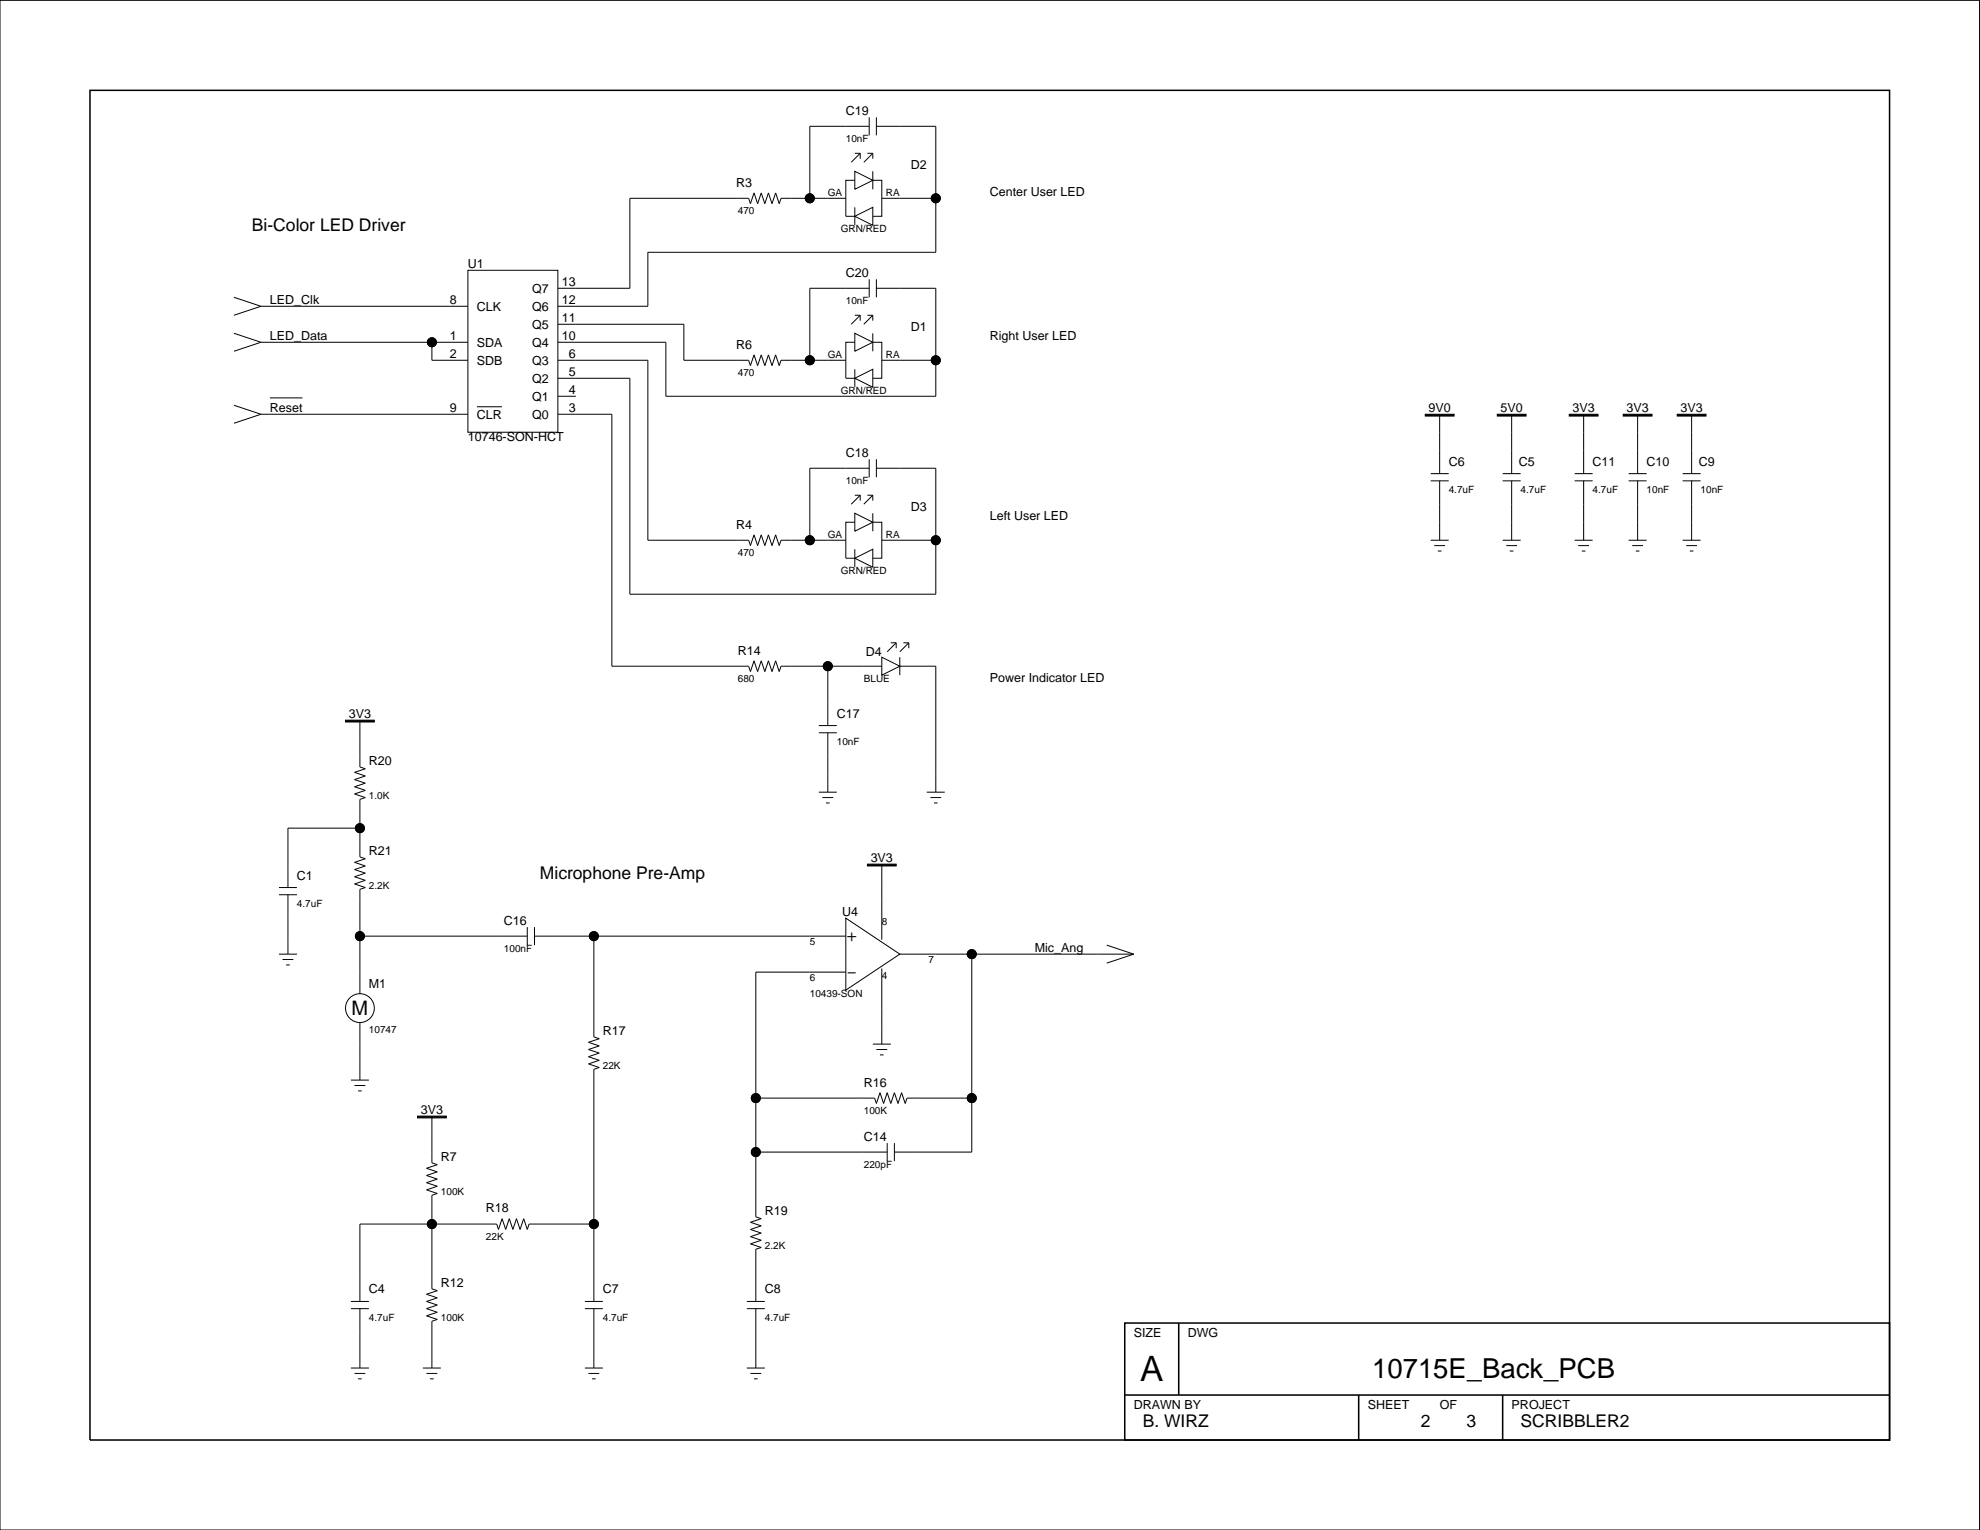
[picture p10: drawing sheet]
<svg xmlns="http://www.w3.org/2000/svg" width="279mm" height="216mm" viewBox="0 0 279 216" stroke-linecap="round" stroke-linejoin="round" font-family="sans-serif">
<g fill="none" stroke="#000" stroke-width=".14">
<path d="M0 0h279.3v215.9h-279.3zM122.7 16.6v2.5M122.7 17.8h-8.4v10.2M123.7 17.8h8.4v17.8h-40.7v7.6h-12.7M123.7 16.6v2.5M66 38.1h12.7v22.9h-12.7zM119.4 28h-9.2l-.2 .7-.6-1.5-.5 1.5-.5-1.5-.5 1.5-.5-1.5-.5 1.5-.5-1.5-.5 1.5-.3-.7h-16.7v12.7h-10.2M120.6 30.5l2.6-1.2v2.5zM120.6 24.2l2.6 1.2-2.6 1.3zM120.6 25.4h-1.2v5.1h1.2M120.6 29.3v2.5M120.6 21.6h.8"/>
<path d="M121.4 21.6v.8M121.4 21.6l-1.3 1.3M122.4 21.6h.8M122.7 39.4v2.5M123.2 25.4h1.2v5.1h-1.2M123.2 21.6v.8M123.2 24.2v2.5M123.2 21.6l-1.3 1.3M123.7 39.4v2.5M124.4 28h7.7M33 57.2l3.8 1.3M33 47l3.8 1.3"/>
<path d="M33 41.9l3.8 1.3M36.8 58.5h29.2M36.8 58.5l-3.8 1.2M36.8 48.3h29.2M36.8 48.3l-3.8 1.3M36.8 43.2h29.2M36.8 43.2l-3.8 1.3M38.1 56.2h4.6M60.9 48.3v2.5h5.1M67.3 57.4h3.5M78.7 50.8h12.7v25.4h14.2l.3 .8 .5-1.5 .5 1.5 .5-1.5 .5 1.5 .5-1.5 .5 1.5 .5-1.5 .6 1.5 .2-.8h9.2M78.7 58.5h7.6v35.5h19.3l.3 .8 .5-1.6 .5 1.6 .5-1.6 .5 1.6 .5-1.6 .5 1.6 .5-1.6 .6 1.6 .2-.8h14.2"/>
<path d="M78.7 45.8h17.8v5h9.1l.3 .8 .5-1.5 .5 1.5 .5-1.5 .5 1.5 .5-1.5 .5 1.5 .5-1.5 .6 1.5 .2-.8h9.2M78.7 55.9h2.6M78.7 53.4h10.2v30.4h43.2v-17.7h-8.4M120.6 53.4l2.6-1.3v2.5zM120.6 47l2.6 1.3-2.6 1.3zM120.6 48.3h-1.2v5.1h1.2M120.6 44.5h.8M120.6 52.1v2.5M121.4 44.5v.8M121.4 44.5l-1.3 1.3M122.4 44.5h.8M122.7 40.7h-8.4v10.1"/>
<path d="M123.2 48.3h1.2v5.1h-1.2M123.2 44.5v.8M123.2 47v2.6M123.2 44.5l-1.3 1.3M123.7 40.7h8.4v15.2h-38.1v-7.6h-15.3M124.4 50.8h7.7M203.2 58.5v8.3M213.3 58.5v8.3M223.5 58.5v8.3M231.1 58.5v8.3M238.7 58.5v8.3M120.6 78.8l2.6-1.3v2.5z"/>
<path d="M120.6 72.4l2.6 1.3-2.6 1.3zM120.6 73.7h-1.2v5.1h1.2M120.6 77.5v2.5M120.6 69.9h.8M121.4 69.9v.7M121.4 69.9l-1.3 1.3M122.4 69.9h.8M122.7 66.1h-8.4v10.1M122.7 64.8v2.5M123.2 73.7h1.2v5.1h-1.2M123.2 69.9v.7M123.2 72.4v2.6"/>
<path d="M123.2 69.9l-1.3 1.3M123.7 64.8v2.5M124.4 76.2h7.7M201.9 76.2h2.5M201.9 67.9h2.5M201.9 66.8h2.5M202.4 77h1.5M202.9 77.8h.5M203.2 67.9v8.3M212 76.2h2.6M212 67.9h2.6M212 66.8h2.6"/>
<path d="M212.5 77h1.6M213.1 77.8h.5M213.3 67.9v8.3M222.2 76.2h2.5M222.2 67.9h2.5M222.2 66.8h2.5M222.7 77h1.5M223.2 77.8h.5M223.5 67.9v8.3M229.8 76.2h2.6M229.8 67.9h2.6M229.8 66.8h2.6"/>
<path d="M230.3 77h1.5M230.8 77.8h.5M231.1 67.9v8.3M237.4 76.2h2.6M237.4 67.9h2.6M237.4 66.8h2.6M237.9 77h1.6M238.5 77.8h.5M238.7 67.9v8.3M116.8 94v8.4M124.4 92.7l2.6 1.3-2.6 1.3zM125.7 90.7h.8"/>
<path d="M126.5 90.7v.8M126.5 90.7l-1.3 1.3M127 94h5.1v17.8M127 92.7v2.6M127.5 90.7h.7M128.2 90.7v.8M128.2 90.7l-1.2 1.3M50.8 116.9h-10.2v8.3M50.8 101.6v6.6l.8 .3-1.6 .5 1.6 .5-1.6 .5 1.6 .5-1.6 .5 1.6 .5-1.6 .5 1.6 .5-.8 .3v8.1l.8 .3-1.6 .5 1.6 .5-1.6 .5 1.6 .5-1.6 .5 1.6 .5-1.6 .5 1.6 .5-.8 .3v14.7M115.5 103.4h2.6M115.5 102.4h2.6M115.5 111.8h2.6"/>
<path d="M116.1 112.5h1.5M116.6 113.3h.5M116.8 103.4v8.4M130.8 111.8h2.5M131.3 112.5h1.5M131.8 113.3h.5M39.4 134.6h2.5M39.4 126.3h2.5M39.4 125.2h2.5M39.9 135.4h1.5M40.4 136.2h.5M40.6 126.3v8.3"/>
<path d="M50.8 132.1h23.6M74.4 130.8v2.6M75.4 132.1h44M75.4 130.8v2.6M83.8 132.1v14.2l.8 .3-1.6 .5 1.6 .5-1.6 .5 1.6 .5-1.6 .5 1.6 .5-1.6 .5 1.6 .5-.8 .3v32.7M119.4 129.6l7.6 5-7.6 5.1zM119.4 137.2h-12.7v34.5l.7 .3-1.5 .5 1.5 .5-1.5 .5 1.5 .5-1.5 .5 1.5 .5-1.5 .5 1.5 .5-.7 .3v7.3M124.4 121.9v10.7M124.4 136.7v10.6M127 134.6h33M137.1 134.6v28h-10.9M156.2 133.4l3.8 1.2"/>
<path d="M160 134.6l-3.8 1.3M49.5 152.4h2.6M50 153.2h1.6M50.5 153.9h.5M50.8 144.3v8.1M60.9 157.5v6.6l.8 .2-1.5 .6 1.5 .5-1.5 .5 1.5 .5-1.5 .5 1.5 .5-1.5 .5 1.5 .5-.8 .3v13.2l.8 .2-1.5 .5 1.5 .5-1.5 .5 1.5 .6-1.5 .5 1.5 .5-1.5 .5 1.5 .5-.8 .2v6.6M106.7 155h16.7l.3 .7 .5-1.5 .5 1.5 .5-1.5 .5 1.5 .5-1.5 .5 1.5 .5-1.5 .5 1.5 .3-.7h9.1M123.2 147.3h2.5M123.7 148.1h1.5M124.2 148.9h.5M83.8 172.7h-9.1l-.3 .8-.5-1.5-.5 1.5-.5-1.5-.5 1.5-.5-1.5-.5 1.5-.6-1.5-.5 1.5-.2-.8h-19.3v10.9M106.7 162.6h18.5"/>
<path d="M125.2 161.3v2.5M126.2 161.3v2.5M49.5 184.7h2.6M49.5 183.6h2.6M49.5 193h2.6M50 193.8h1.6M50.5 194.6h.5M50.8 184.7v8.3M59.7 193h2.5M60.2 193.8h1.5M60.7 194.6h.5M82.5 184.7h2.6"/>
<path d="M82.5 183.6h2.6M82.5 193h2.6M83 193.8h1.6M83.5 194.6h.6M83.8 184.7v8.3M105.4 184.7h2.5M105.4 183.6h2.5M105.4 193h2.5M105.9 193.8h1.5M106.4 194.6h.5M106.7 184.7v8.3"/>
<circle cx="114.3" cy="28" r=".63"/>
<circle cx="132" cy="28" r=".63"/>
<circle cx="60.9" cy="48.3" r=".63"/>
<circle cx="114.3" cy="50.8" r=".63"/>
<circle cx="132" cy="50.8" r=".63"/>
<circle cx="114.3" cy="76.2" r=".63"/>
<circle cx="132" cy="76.2" r=".63"/>
<circle cx="116.8" cy="94" r=".63"/>
<circle cx="50.8" cy="116.9" r=".63"/>
<circle cx="50.8" cy="132.1" r=".63"/>
<circle cx="83.8" cy="132.1" r=".63"/>
<circle cx="137.1" cy="134.6" r=".63"/>
<circle cx="50.8" cy="142.3" r="2.03"/>
<circle cx="106.7" cy="155" r=".63"/>
<circle cx="137.1" cy="155" r=".63"/>
<circle cx="60.9" cy="172.7" r=".63"/>
<circle cx="83.8" cy="172.7" r=".63"/>
<circle cx="106.7" cy="162.6" r=".63"/>
</g>
<g fill="#000" stroke="#000" stroke-width=".14">
<path d="M201.1 58.5h4.1v.2h-4.1z" fill-rule="evenodd"/>
<path d="M211.3 58.5h4v.2h-4z" fill-rule="evenodd"/>
<path d="M221.4 58.5h4.1v.2h-4.1z" fill-rule="evenodd"/>
<path d="M229.1 58.5h4v.2h-4z" fill-rule="evenodd"/>
<path d="M236.7 58.5h4v.2h-4z" fill-rule="evenodd"/>
<path d="M48.8 101.6h4v.3h-4z" fill-rule="evenodd"/>
<path d="M122.4 121.9h4.1v.3h-4.1z" fill-rule="evenodd"/>
<path d="M58.9 157.5h4.1v.2h-4.1z" fill-rule="evenodd"/>
<circle cx="114.3" cy="28" r=".63"/>
<circle cx="132" cy="28" r=".63"/>
<circle cx="60.9" cy="48.3" r=".63"/>
<circle cx="114.3" cy="50.8" r=".63"/>
<circle cx="132" cy="50.8" r=".63"/>
<circle cx="114.3" cy="76.2" r=".63"/>
<circle cx="132" cy="76.2" r=".63"/>
<circle cx="116.8" cy="94" r=".63"/>
<circle cx="50.8" cy="116.9" r=".63"/>
<circle cx="50.8" cy="132.1" r=".63"/>
<circle cx="83.8" cy="132.1" r=".63"/>
<circle cx="137.1" cy="134.6" r=".63"/>
<circle cx="106.7" cy="155" r=".63"/>
<circle cx="137.1" cy="155" r=".63"/>
<circle cx="60.9" cy="172.7" r=".63"/>
<circle cx="83.8" cy="172.7" r=".63"/>
<circle cx="106.7" cy="162.6" r=".63"/>
</g>
<path d="M12.7 12.7h253.9v190.5h-253.9zM158.7 186.7h107.9v16.5h-107.9zM158.7 196.9h107.9M166.3 186.7v10.2M191.7 196.9v6.3M212 196.9v6.3" fill="none" stroke="#000" stroke-width=".22"/>
<text font-size="4.9" x="160.9" y="194.8">A</text>
<text font-size="3.9" x="193.6" y="194.4">10715E_Back_PCB</text>
<g font-size="2.8">
<text x="119.4" y="138">-</text>
<text x="119.4" y="132.9">+</text>
<text x="49.6" y="143.3">M</text>
</g>
<g font-size="2.5">
<text x="35.6" y="32.6">Bi-Color LED Driver</text>
<text x="76.2" y="124">Microphone Pre-Amp</text>
<text x="161.3" y="201.4">B. WIRZ</text>
<text x="200.5" y="201.4">2</text>
<text x="207" y="201.4">3</text>
<text x="214.6" y="201.4">SCRIBBLER2</text>
</g>
<g font-size="1.8">
<text x="119.4" y="16.2">C19</text>
<text x="128.5" y="23.8">D2</text>
<text x="103.9" y="26.3">R3</text>
<text x="139.7" y="27.6">Center User LED</text>
<text x="66" y="37.8">U1</text>
<text x="75.1" y="41.3">Q7</text>
<text x="79.3" y="40.3">13</text>
<text x="119.4" y="39">C20</text>
<text x="38.1" y="47.9">LED_Data</text>
<text x="38.1" y="42.9">LED_Clk</text>
<text x="63.5" y="42.9">8</text>
<text x="63.5" y="47.9">1</text>
<text x="67.3" y="43.9">CLK</text>
<text x="75.1" y="46.4">Q5</text>
<text x="75.1" y="43.9">Q6</text>
<text x="79.3" y="42.9">12</text>
<text x="79.3" y="45.4">11</text>
<text x="79.3" y="47.9">10</text>
<text x="128.5" y="46.7">D1</text>
<text x="139.7" y="47.9">Right User LED</text>
<text x="63.5" y="50.5">2</text>
<text x="67.3" y="48.9">SDA</text>
<text x="67.3" y="51.5">SDB</text>
<text x="75.1" y="51.5">Q3</text>
<text x="75.1" y="48.9">Q4</text>
<text x="80.3" y="50.5">6</text>
<text x="80.3" y="53">5</text>
<text x="103.9" y="49.2">R6</text>
<text x="38.1" y="58.1">Reset</text>
<text x="63.5" y="58.1">9</text>
<text x="67.3" y="59.1">CLR</text>
<text x="75.1" y="59.1">Q0</text>
<text x="75.1" y="56.5">Q1</text>
<text x="75.1" y="54">Q2</text>
<text x="80.3" y="55.6">4</text>
<text x="80.3" y="58.1">3</text>
<text x="201.6" y="58.1">9V0</text>
<text x="211.7" y="58.1">5V0</text>
<text x="221.9" y="58.1">3V3</text>
<text x="229.5" y="58.1">3V3</text>
<text x="237.1" y="58.1">3V3</text>
<text x="66" y="62.3">10746-SON-HCT</text>
<text x="119.4" y="64.4">C18</text>
<text x="204.4" y="65.7">C6</text>
<text x="214.3" y="65.7">C5</text>
<text x="224.7" y="65.7">C11</text>
<text x="232.4" y="65.7">C10</text>
<text x="239.7" y="65.7">C9</text>
<text x="103.9" y="74.6">R4</text>
<text x="128.5" y="72.1">D3</text>
<text x="139.7" y="73.3">Left User LED</text>
<text x="104.1" y="92.4">R14</text>
<text x="122.2" y="92.6">D4</text>
<text x="49.2" y="101.3">3V3</text>
<text x="118.1" y="101.3">C17</text>
<text x="139.7" y="96.2">Power Indicator LED</text>
<text x="52.1" y="108">R20</text>
<text x="41.9" y="124.1">C1</text>
<text x="52.1" y="120.7">R21</text>
<text x="122.9" y="121.6">3V3</text>
<text x="71.1" y="130.5">C16</text>
<text x="118.8" y="129.2">U4</text>
<text x="146" y="134.3">Mic_Ang</text>
<text x="52.1" y="139.4">M1</text>
<text x="85.1" y="146.1">R17</text>
<text x="121.9" y="153.3">R16</text>
<text x="59.4" y="157.1">3V3</text>
<text x="121.9" y="160.9">C14</text>
<text x="62.2" y="163.8">R7</text>
<text x="68.6" y="171.1">R18</text>
<text x="107.9" y="171.5">R19</text>
<text x="52.1" y="182.5">C4</text>
<text x="62.2" y="181.6">R12</text>
<text x="85.1" y="182.5">C7</text>
<text x="107.9" y="182.5">C8</text>
<text x="160" y="188.6">SIZE</text>
<text x="167.6" y="188.6">DWG</text>
<text x="160" y="198.8">DRAWN BY</text>
<text x="193" y="198.8">SHEET</text>
<text x="203.2" y="198.8">OF</text>
<text x="213.3" y="198.8">PROJECT</text>
</g>
<g font-size="1.4">
<text x="119.4" y="20.1">10nF</text>
<text x="116.8" y="27.7">GA</text>
<text x="125" y="27.7">RA</text>
<text x="104.1" y="30.3">470</text>
<text x="118.6" y="32.8">GRN/RED</text>
<text x="119.4" y="43">10nF</text>
<text x="104.1" y="53.1">470</text>
<text x="116.8" y="50.5">GA</text>
<text x="125" y="50.5">RA</text>
<text x="118.6" y="55.7">GRN/RED</text>
<text x="119.4" y="68.4">10nF</text>
<text x="204.4" y="69.6">4.7uF</text>
<text x="214.6" y="69.6">4.7uF</text>
<text x="224.7" y="69.6">4.7uF</text>
<text x="232.4" y="69.6">10nF</text>
<text x="240" y="69.6">10nF</text>
<text x="116.8" y="75.9">GA</text>
<text x="125" y="75.9">RA</text>
<text x="104.1" y="78.5">470</text>
<text x="118.6" y="81.1">GRN/RED</text>
<text x="104.1" y="96.3">680</text>
<text x="121.9" y="96.3">BLUE</text>
<text x="118.1" y="105.2">10nF</text>
<text x="52.1" y="112.8">1.0K</text>
<text x="52.1" y="125.5">2.2K</text>
<text x="41.9" y="128">4.7uF</text>
<text x="124.4" y="130.6">8</text>
<text x="71.1" y="134.4">100nF</text>
<text x="114.3" y="133.4">5</text>
<text x="131" y="135.9">7</text>
<text x="114.3" y="138.4">6</text>
<text x="114.3" y="140.7">10439-SON</text>
<text x="124.4" y="138.2">4</text>
<text x="52.1" y="145.8">10747</text>
<text x="85.1" y="150.9">22K</text>
<text x="121.9" y="157.2">100K</text>
<text x="121.9" y="164.9">220pF</text>
<text x="62.2" y="168.7">100K</text>
<text x="68.6" y="175">22K</text>
<text x="107.9" y="176.3">2.2K</text>
<text x="52.1" y="186.4">4.7uF</text>
<text x="62.2" y="186.4">100K</text>
<text x="85.1" y="186.4">4.7uF</text>
<text x="107.9" y="186.4">4.7uF</text>
</g>
</svg>
